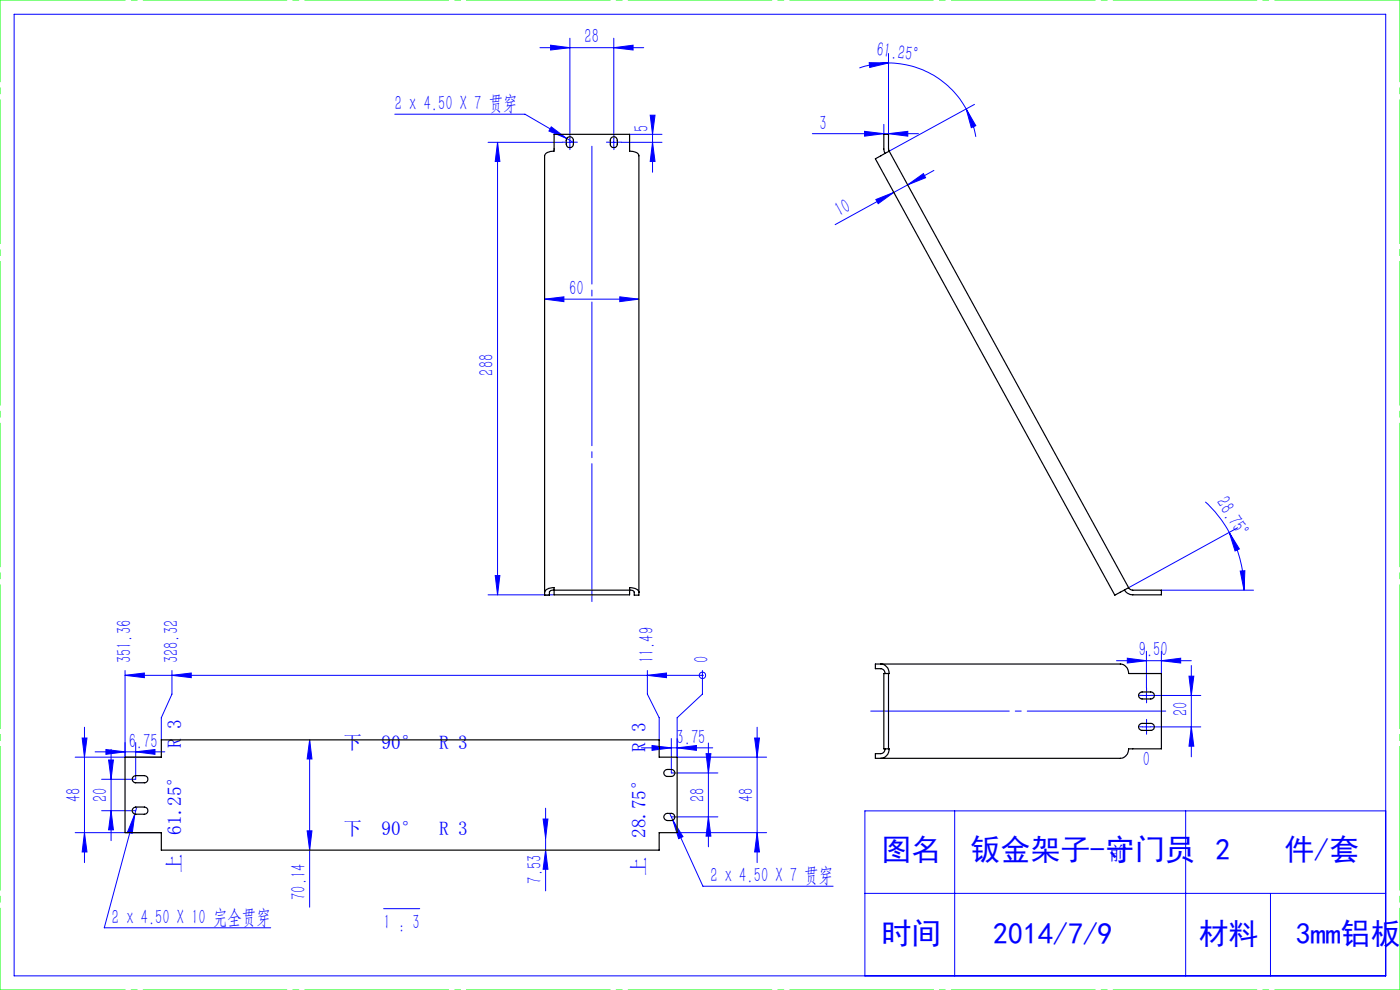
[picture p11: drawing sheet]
<svg xmlns="http://www.w3.org/2000/svg" width="297mm" height="210mm" viewBox="0 0 297 210" stroke-linecap="round" stroke-linejoin="round" font-family="sans-serif">
<g fill="none" stroke="#00f" stroke-width=".21">
<path d="M3 3h291v204h-291zM114.5 10.1h22.1M116.8 9.6l4.1 .5-4.1 .5zM120.9 8.1v20.5M130.2 10.1l4.1-.5v1zM130.2 8.1v20.5M184.4 13.3l4.1 .1-4 .9zM188.5 13.4a18.7 18.7 0 0 1 16.5 9.7M188.5 13.4a20 20 0 0 0-6.2 1M188.5 11.4v17.1M83.7 24.2h27.7l8.8 5.2M103.5 30.2h15.8"/>
<path d="M105.6 30.2l.4 4h-.9zM105.6 30.2v96M116.9 26.9l3.3 2.5-3.7-1.6zM120.1 30.2h1.6M120.2 29.4l1.3 .8M120.9 29.3v1.7M129.4 30.2h1.7M130.2 29.3v1.7M131.8 30.2h8.6M133.6 28.5h6.8M137.9 24.4h1.1l-.6 4.1zM138.4 30.2l.6 4h-1.1z"/>
<path d="M138.4 25v11.5M172.3 28.4h22.5M183.4 27.9l4.1 .5-4.1 .5zM187.5 26.4v2.1M188.5 28.4l4.1-.5v1zM192.5 39.2l3.4-2.4 .5 .9zM192.5 39.2l-2.9 1.6M198.1 36.2l-5.6 3M205 23.1l2 3.6-.9 .4zM205 23.1a19.3 19.3 0 0 1 2 5.9M206.7 22.1l-18.1 10M185.8 42.3l3.8-1.5-3.3 2.4z"/>
<path d="M189.6 40.8l-12.4 6.9M115.5 63.5l4.1-.5v1zM115.5 63.5h20M131.5 63l4 .5-4 .5zM255.7 106.5a25.5 25.5 0 0 1 5.1 6.5M260.8 113l2.1 3.4-.9 .5zM260.8 113a24.9 24.9 0 0 1 3.1 12.2M262.5 112l-23.1 12.7M103.5 126.2h14M105.1 122.1h.9l-.4 4.1zM239.1 139.6l4.1 .6-4.1 .4zM243.2 138.1v7.8"/>
<path d="M246.4 138.1v4.8M246.4 125.2h19.5M263.1 121.1h1l-.2 4.1zM17.4 156.6h1.1l-.6 4zM17.9 154.3v28.7M20.2 159.5h14.8M22.5 159l4 .5-4 .5zM23.6 159v19.3M26.5 143.3h122.5M26.5 142.2v18.4M26.5 143.3l4.1-.5v.9zM28.8 159.5l4.1-.5v1z"/>
<path d="M28.8 157.5v7.8h-7.2M36.5 143.3l4.1-.5v.9zM36.5 142.2v5l-2.3 5.1v4.6M65.7 156.9l.5 4.1h-1zM65.7 156.9v35.5M136.1 158.6h15.1M137.3 143.3l4.1-.5v.9zM137.3 142.2v5l2.5 5.1v4.6M138.3 158.1l4.1 .5-4.1 .6zM142.4 156.7v7.3h9.9M143.7 158.6l4-.5v1.1zM149 143.3h.1"/>
<path d="M149 142.2v5l-5.3 5.1v8.3h18.9M149.8 159.9h1l-.5 4.1zM150.3 157.6v22M160.1 156.6h1l-.5 4zM160.6 154.3v28.7M236.9 140.2h15.8M242.4 147.5h1.7M242.4 154.2h1.7M243.2 146.7v1.7M243.2 153.3v1.7M244.8 147.5h9.9M244.8 154.2h9.9"/>
<path d="M246.4 140.2l4.1-.6v1zM252.2 143.4h1.1l-.6 4.1zM252.7 154.2l.6 4.1h-1.1zM252.7 141.2v19.3M15.9 160.6h18.3M15.9 176.6h18.3M17.9 176.6l.6 4.1h-1.1zM21.6 172h7.2M23 161.2h1.1l-.5 4.1zM23.6 172l.5 4h-1.1zM28.6 172.7l-.6 4.1-.9-.3zM29 171.2l-6.9 25.6h35.3"/>
<path d="M65.2 176.2h1l-.5 4.1zM115.2 173.7h1l-.5 4.1zM115.7 171.4v17.6M142.1 172.6l.6 1.4M142.4 173.3h9.9M142.7 174l2.2 3.5-.9 .4zM142.7 174l6.4 14h27.6M143.7 176.6h18.9M150.3 173.3l.5 4.1h-1zM160.6 176.6l.5 4.1h-1zM202.5 172v35M251.5 172v35"/>
<path d="M294 172h-110.5v35M81.4 192.7h7.6M115.7 180.3l.5 4.1h-1zM183.5 189.5h110.5M269.5 189.5v17.5"/>
<circle cx="149" cy="143.3" r=".68"/>
</g>
<g fill="none" stroke="#00f" stroke-width=".21" stroke-dasharray="30.5 1.3 1.3 1.3">
<path d="M120.1 30.2h-.8M120.9 29.3v-.7M120.9 31v.7M121.7 30.2h.8M129.4 30.2h-.7M130.2 29.3v-.7M130.2 31v.7M131.1 30.2h.7M242.4 147.5h-.7M242.4 154.2h-.7M243.2 146.7v-.8M243.2 148.3v.8"/>
<path d="M243.2 153.3v-.7M243.2 155v.8M244.1 147.5h.7M244.1 154.2h.7"/>
</g>
<path d="M184.7 150.8h62.6" fill="none" stroke="#00f" stroke-width=".21" stroke-dasharray="30.5 1.3 1.3 1.3" stroke-dashoffset="1.1"/>
<path d="M125.6 31v96.6" fill="none" stroke="#00f" stroke-width=".21" stroke-dasharray="30.5 1.3 1.3 1.3" stroke-dashoffset="1.2"/>
<path d="M0 0h297M0 210h297" fill="none" stroke="#0f0" stroke-width=".21" stroke-dasharray="30.5 1.3 1.3 1.3" stroke-dashoffset="3.9"/>
<path d="M0 210v-210M297 210v-210" fill="none" stroke="#0f0" stroke-width=".21" stroke-dasharray="30.5 1.3 1.3 1.3" stroke-dashoffset="13.1"/>
<g fill="#00f">
<path d="M137.3 143.3l4.1-.5v.9zM36.5 143.3l4.1-.5v.9zM26.5 143.3l4.1-.5v.9z"/>
<path d="M263.1 121.1h1l-.2 4.1zM260.8 113l2.1 3.4-.9 .5z"/>
<path d="M205 23.1l2 3.6-.9 .4zM184.4 13.3l4.1 .1-4 .9z"/>
<path d="M28.8 159.5l4.1-.5v1zM22.5 159l4 .5-4 .5zM130.2 10.1l4.1-.5v1zM116.8 9.6l4.1 .5-4.1 .5z"/>
<path d="M28.6 172.7l-1.5 3.8 .9 .3zM142.7 174l1.3 3.9 .9-.4zM138.3 158.1l4.1 .5-4.1 .6zM143.7 158.6l4-.5v1.1zM183.4 27.9l4.1 .5-4.1 .5zM188.5 28.4l4.1-.5v1zM116.9 26.9l-.4 .9 3.7 1.6zM239.1 139.6l4.1 .6-4.1 .4zM246.4 140.2l4.1-.6v1z"/>
<path d="M185.8 42.3l3.8-1.5-3.3 2.4zM192.5 39.2l3.4-2.4 .5 .9z"/>
<path d="M115.7 180.3l.5 4.1h-1zM115.2 173.7h1l-.5 4.1zM150.3 173.3l.5 4.1h-1zM149.8 159.9h1l-.5 4.1zM23.6 172l.5 4h-1.1zM23 161.2h1.1l-.5 4.1zM138.4 30.2l.6 4h-1.1zM137.9 24.4h1.1l-.6 4.1z"/>
<path d="M65.2 176.2h1l-.5 4.1zM65.7 156.9l.5 4.1h-1z"/>
<path d="M17.4 156.6h1.1l-.6 4zM17.9 176.6l.6 4.1h-1.1zM160.1 156.6h1l-.5 4zM160.6 176.6l.5 4.1h-1zM105.6 30.2l.4 4h-.9zM105.1 122.1h.9l-.4 4.1zM252.2 143.4h1.1l-.6 4.1zM252.7 154.2l.6 4.1h-1.1z"/>
<path d="M115.5 63.5l4.1-.5v1zM131.5 63l4 .5-4 .5z"/>
</g>
<g fill="none" stroke="#000" stroke-width=".25">
<path d="M120.3 29.3a.77 .77 0 0 1 .8-.2 .77 .77 0 0 1 .5 .7v.8a.76 .76 0 0 1-.7 .7 .76 .76 0 0 1-.8-.7v-.8zM129.6 29.3a.74 .74 0 0 1 .9-.2 .74 .74 0 0 1 .5 .7v.8a.74 .74 0 0 1-.8 .7 .74 .74 0 0 1-.7-.7v-.8zM188.6 32.1l-2.9 1.6 50.8 92.6 2.9-1.6M188.6 32.1l-.1-.5v-3.1h-1v3.2l.2 .9M188.6 32.1l50.8 92.6M117.5 125.2v-.4a1.71 1.71 0 0 0-2 .8M117.5 125.1a.86 .86 0 0 0-.9 .5v.7h-1.1v-93.3a1.81 1.81 0 0 1 2-.9v-3.6h16.1v3.6a1.72 1.72 0 0 1 1.9 .9v93.3h-1v-.7a.86 .86 0 0 0-.9-.5M117.5 125.2h16.1M117.5 125.2v1h16.1v-1M133.6 125.2v-.4a1.65 1.65 0 0 1 1.9 .8M239.4 124.7l.4 .4 .5 .1h6.1v1h-6.1a2 2 0 0 1-1.8-1.1M186.9 140.9a1.69 1.69 0 0 1 1.6 2"/>
<path d="M187.7 142.9a.97 .97 0 0 0-.8-1.1h-1.2v-.9h52a2.07 2.07 0 0 1 1.8 2h6.9v15.9h-6.9a2.04 2.04 0 0 1-1.8 2.1h-52v-1h1.2a.97 .97 0 0 0 .8-1.1M188.5 158.8a1.7 1.7 0 0 1-1.6 2.1M188.5 142.9v15.9M188.5 142.9h-1v15.9h1M241.7 147.1l.6-.3h1.8a.74 .74 0 0 1 .8 .7 .74 .74 0 0 1-.8 .8l-2.1-.1a.75 .75 0 0 1-.3-1.1zM241.7 153.8l.6-.4h1.8a.74 .74 0 0 1 .8 .8 .74 .74 0 0 1-.8 .7h-2.1a.75 .75 0 0 1-.3-1.1zM26.5 160.6h7.7v-3.7h105.6v3.7h3.9v16h-3.9v3.7h-105.6v-3.7h-7.7zM28.3 171.4l.5-.2h1.8a.76 .76 0 0 1 .8 .8 .76 .76 0 0 1-.8 .7h-1.8a.76 .76 0 0 1-.7-.5 .76 .76 0 0 1 .2-.8zM28.3 164.7l.5-.2h1.8a.76 .76 0 0 1 .8 .8 .76 .76 0 0 1-.8 .7h-1.8a.76 .76 0 0 1-.7-.5 .76 .76 0 0 1 .2-.8zM140.9 163.6l.4-.3 1.1-.1a.74 .74 0 0 1 .8 .8 .74 .74 0 0 1-.8 .7h-1.1a.75 .75 0 0 1-.4-1.1zM141.1 172.7l.5-.2h.8a.76 .76 0 0 1 .8 .8 .76 .76 0 0 1-.8 .8h-.8a.76 .76 0 0 1-.7-.6 .76 .76 0 0 1 .2-.8z"/>
</g>
<g font-size="6.3" fill="#00f">
<text x="187" y="182.5">图名</text>
<text x="205.9" y="182.5">钣金架子-守门员 2</text>
<text x="272.5" y="182.5">件/套</text>
<text x="187" y="200.3">时间</text>
<text x="210.7" y="200.3">2014/7/9</text>
<text x="254.3" y="200.3">材料</text>
<text x="274.9" y="200.3">3mm铝板</text>
</g>
<g font-size="4.4" fill="#00f">
<text x="124" y="9.2">28</text>
<text x="185.8" y="11.9" transform="rotate(8 185.8 11.9)">61.25°</text>
<text x="83.7" y="23.4">2 x 4.50 X 7 贯穿</text>
<text x="137.6" y="28.1" transform="rotate(-90 137.6 28.1)">5</text>
<text x="173.9" y="27.5">3</text>
<text x="178.1" y="46.1" transform="rotate(-29 178.1 46.1)">10</text>
<text x="120.8" y="62.6">60</text>
<text x="104.7" y="79.7" transform="rotate(-90 104.7 79.7)">288</text>
<text x="257.9" y="106.6" transform="rotate(58 257.9 106.6)">28.75°</text>
<text x="27.9" y="140.7" transform="rotate(-90 27.9 140.7)">351.36</text>
<text x="37.8" y="140.7" transform="rotate(-90 37.8 140.7)">328.32</text>
<text x="138.6" y="140.7" transform="rotate(-90 138.6 140.7)">11.49</text>
<text x="150.3" y="140.7" transform="rotate(-90 150.3 140.7)">0</text>
<text x="241.6" y="139.3">9.50</text>
<text x="251.9" y="151.9" transform="rotate(-90 251.9 151.9)">20</text>
<text x="27.3" y="158.6">6.75</text>
<text x="143.5" y="157.8">3.75</text>
<text x="242.5" y="162.5">0</text>
<text x="17.1" y="170.1" transform="rotate(-90 17.1 170.1)">48</text>
<text x="22.7" y="170.1" transform="rotate(-90 22.7 170.1)">20</text>
<text x="149.4" y="170.1" transform="rotate(-90 149.4 170.1)">28</text>
<text x="159.8" y="170.1" transform="rotate(-90 159.8 170.1)">48</text>
<text x="64.8" y="190.9" transform="rotate(-90 64.8 190.9)">70.14</text>
<text x="114.9" y="187.4" transform="rotate(-90 114.9 187.4)">7.53</text>
<text x="150.7" y="187.1">2 x 4.50 X 7 贯穿</text>
<text x="23.7" y="195.9">2 x 4.50 X 10 完全贯穿</text>
<text x="81.4" y="197.1">1 : 3</text>
</g>
<g font-size="4.1" fill="#00f">
<text x="38.5" y="158.7" transform="rotate(-90 38.5 158.7)">R 3</text>
<text x="72.8" y="158.9">下</text>
<text x="80.9" y="158.9">90°</text>
<text x="93.2" y="158.9">R 3</text>
<text x="136.9" y="159.4" transform="rotate(-90 136.9 159.4)">R 3</text>
<text x="38.5" y="177" transform="rotate(-90 38.5 177)">61.25°</text>
<text x="72.8" y="177.2">下</text>
<text x="80.9" y="177.2">90°</text>
<text x="93.2" y="177.2">R 3</text>
<text x="136.9" y="177.8" transform="rotate(-90 136.9 177.8)">28.75°</text>
<text x="38.5" y="185.2" transform="rotate(-90 38.5 185.2)">上</text>
<text x="136.9" y="185.9" transform="rotate(-90 136.9 185.9)">上</text>
<text x="235.1" y="182.3">前</text>
</g>
</svg>
